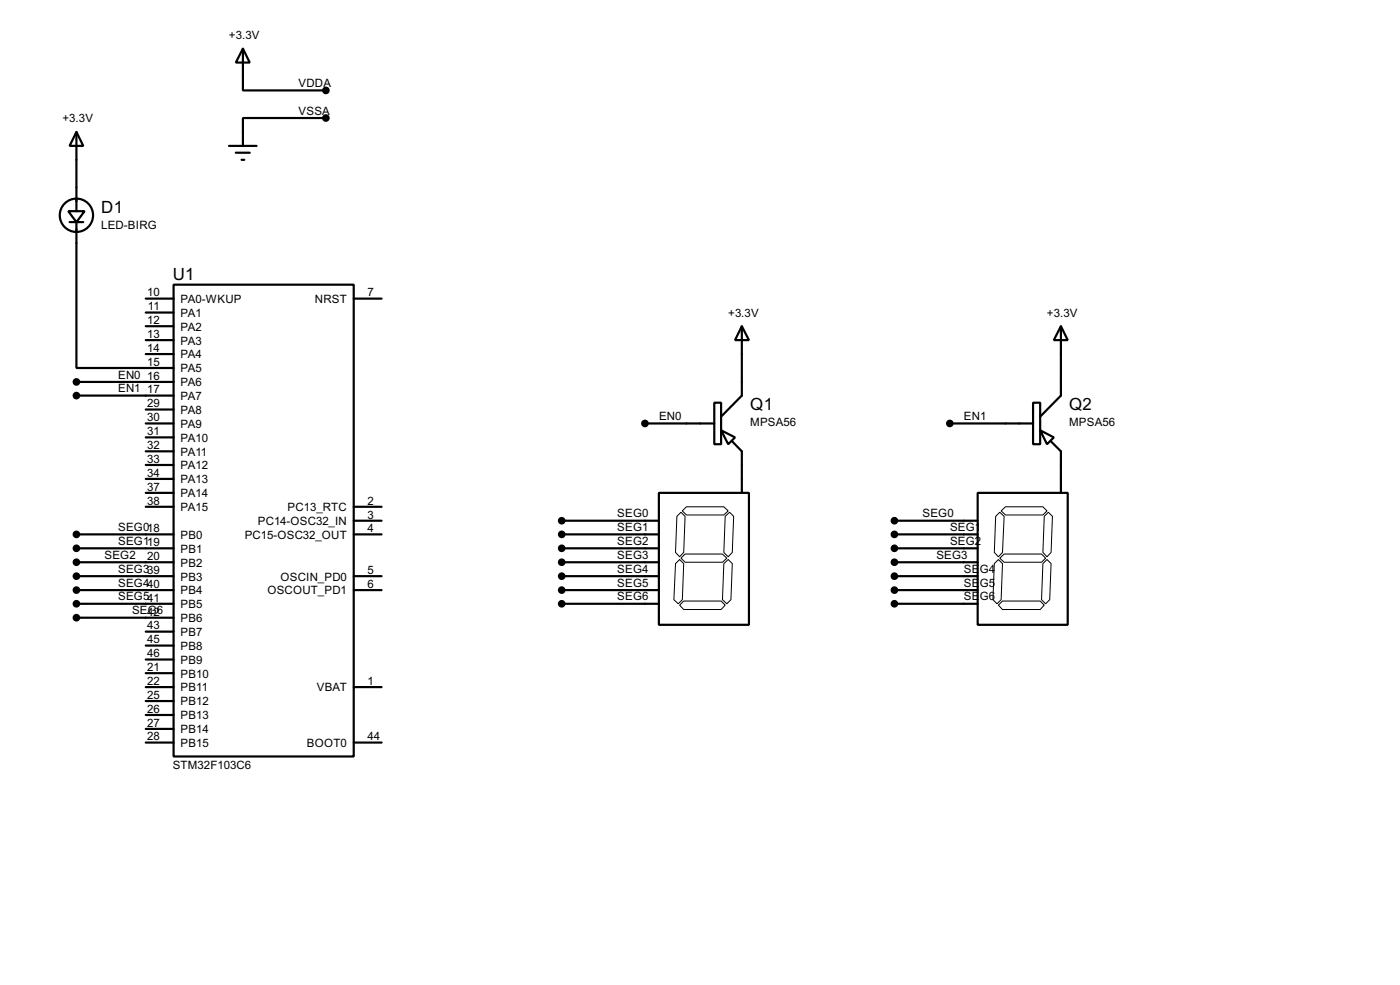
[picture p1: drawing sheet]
<svg xmlns="http://www.w3.org/2000/svg" width="256mm" height="180mm" viewBox="0 0 256 180" stroke-linecap="round" stroke-linejoin="round" font-family="sans-serif">
<g fill="none" stroke="#000" stroke-width=".4">
<path d="M44.5 8.9l1.3 2.6h-2.6zM44.5 8.9v7.7h15.2M12.5 38.7h3l-1.5 2zM14 24.2l1.3 2.5h-2.5zM14 24.2v14.5M42 26.7h5M43.2 28h2.6M44.3 29.3h.5M59.7 21.6h-15.2v5.1M12.8 40.7h2.5M14 40.7v26.7h17.8M26.7 54.7h5.1"/>
<path d="M26.7 59.7h5.1M26.7 57.2h5.1M31.8 52.1h33v86.4h-33zM64.8 54.7h5.1M135.9 59.7l1.3 2.6h-2.5zM135.9 59.7v12.7l-3.8 3.9M194.4 59.7l1.2 2.6h-2.5zM194.4 59.7v12.7l-3.8 3.9M14 69.9h17.8M14 72.4h17.8M26.7 77.5h5.1M26.7 62.3h5.1"/>
<path d="M26.7 64.8h5.1M26.7 75h5.1M118.2 77.5h12.7M130.9 73.7h1.2v7.6h-1.2zM132.1 78.8l2.6 1.3-1.3 1.2zM174 77.5h15.3M189.3 73.7h1.3v7.6h-1.3zM190.6 78.8l2.5 1.3-1.3 1.2zM14 97.8h17.8M26.7 80.1h5.1M26.7 82.6h5.1M26.7 85.1h5.1"/>
<path d="M26.7 87.7h5.1M26.7 90.2h5.1M26.7 92.8h5.1M64.8 97.8h5.1M64.8 95.3h5.1M64.8 92.8h5.1M102.9 97.8h17.8M102.9 95.3h17.8M120.7 90.2h16.5v24.2h-16.5zM134.2 80.8l1.7 1.8v7.6M163.9 97.8h15.2M163.9 95.3h15.2"/>
<path d="M179.1 90.2h16.5v24.2h-16.5zM192.6 80.8l1.8 1.8v7.6M14 100.4h17.8M14 102.9h17.8M14 105.5h17.8M14 108h17.8M14 110.5h17.8M14 113.1h17.8M26.7 118.2h5.1M26.7 115.6h5.1M64.8 105.5h5.1M64.8 108h5.1"/>
<path d="M102.9 100.4h17.8M102.9 102.9h17.8M102.9 105.5h17.8M102.9 108h17.8M102.9 110.5h17.8M163.9 100.4h15.2M163.9 102.9h15.2M163.9 105.5h15.2M163.9 108h15.2M163.9 110.5h15.2M26.7 135.9h5.1M26.7 120.7h5.1"/>
<path d="M26.7 123.2h5.1M26.7 125.8h5.1M26.7 128.3h5.1M26.7 130.9h5.1M26.7 133.4h5.1M64.8 135.9h5.1M64.8 125.8h5.1"/>
<circle cx="14" cy="39.4" r="3.1"/>
</g>
<g fill="#000" stroke="#000" stroke-width=".4">
<circle cx="59.7" cy="16.6" r=".5"/>
<circle cx="59.7" cy="21.6" r=".5"/>
<circle cx="14" cy="69.9" r=".5"/>
<circle cx="14" cy="72.4" r=".5"/>
<circle cx="118.1" cy="77.5" r=".5"/>
<circle cx="174" cy="77.5" r=".5"/>
<circle cx="14" cy="97.8" r=".5"/>
<circle cx="102.9" cy="95.3" r=".5"/>
<circle cx="102.9" cy="97.8" r=".5"/>
<circle cx="163.8" cy="95.3" r=".5"/>
<circle cx="163.8" cy="97.8" r=".5"/>
<circle cx="14" cy="110.5" r=".5"/>
<circle cx="14" cy="113.1" r=".5"/>
<circle cx="14" cy="102.9" r=".5"/>
<circle cx="14" cy="105.5" r=".5"/>
<circle cx="14" cy="108" r=".5"/>
<circle cx="14" cy="100.4" r=".5"/>
<circle cx="102.9" cy="105.5" r=".5"/>
<circle cx="102.9" cy="110.5" r=".5"/>
<circle cx="102.9" cy="102.9" r=".5"/>
<circle cx="102.9" cy="108" r=".5"/>
<circle cx="102.9" cy="100.4" r=".5"/>
<circle cx="163.8" cy="102.9" r=".5"/>
<circle cx="163.8" cy="110.5" r=".5"/>
<circle cx="163.8" cy="105.5" r=".5"/>
<circle cx="163.8" cy="108" r=".5"/>
<circle cx="163.8" cy="100.4" r=".5"/>
</g>
<g fill="none" stroke="#000" stroke-width=".18">
<path d="M124 94.5l.8-.7 .7 .7-.2 6.6-.8 .8-.7-.8zM125 93.5l.8-.7h6.8l.8 .7-.8 .8h-6.8zM132.9 94.5l.8-.7 .7 .7-.2 6.6-.8 .8-.8-.8zM182.4 94.5l.8-.7 .8 .7-.3 6.6-.8 .8-.7-.8zM183.4 93.5l.8-.7h6.9l.7 .7-.7 .8h-6.9zM191.3 94.5l.8-.7 .7 .7-.2 6.6-.8 .8-.7-.8zM123.8 103.2l.7-.8 .8 .8-.3 6.6-.7 .7-.8-.7zM124.5 110.8l.8-.8h6.8l.8 .8-.8 .8h-6.8zM124.8 102.2l.7-.8h6.9l.8 .8-.8 .7h-6.9zM132.6 103.2l.8-.8 .8 .8-.3 6.6-.7 .7-.8-.7zM182.2 103.2l.7-.8 .8 .8-.3 6.6-.7 .7-.8-.7zM182.9 110.8l.8-.8h6.9l.7 .8-.7 .8h-6.9z"/>
<path d="M183.2 102.2l.8-.8h6.8l.8 .8-.8 .7h-6.8zM191.1 103.2l.7-.8 .8 .8-.3 6.6-.7 .7-.8-.7z"/>
</g>
<g font-size="3.5">
<text x="18.6" y="39.1">D1</text>
<text x="31.7" y="51.3">U1</text>
<text x="137.5" y="75.1">Q1</text>
<text x="195.9" y="75.1">Q2</text>
</g>
<g font-size="2.4">
<text x="42" y="7.2">+3.3V</text>
<text x="54.7" y="15.9">VDDA</text>
<text x="11.5" y="22.4">+3.3V</text>
<text x="54.7" y="21">VSSA</text>
<text x="18.5" y="42">LED-BIRG</text>
<text x="27" y="54.3">10</text>
<text x="27" y="59.3">12</text>
<text x="27.1" y="56.8">11</text>
<text x="33.1" y="55.4">PA0-WKUP</text>
<text x="33.1" y="58">PA1</text>
<text x="57.7" y="55.4">NRST</text>
<text x="67.4" y="54.3">7</text>
<text x="133.4" y="58">+3.3V</text>
<text x="191.8" y="58">+3.3V</text>
<text x="27" y="61.9">13</text>
<text x="27" y="64.4">14</text>
<text x="33.1" y="60.5">PA2</text>
<text x="33.1" y="63.1">PA3</text>
<text x="33.1" y="65.6">PA4</text>
<text x="21.6" y="69.3">EN0</text>
<text x="21.6" y="71.8">EN1</text>
<text x="27" y="67">15</text>
<text x="27" y="69.5">16</text>
<text x="27" y="72">17</text>
<text x="33.1" y="68.1">PA5</text>
<text x="33.1" y="70.7">PA6</text>
<text x="27" y="74.6">29</text>
<text x="27" y="77.1">30</text>
<text x="33.1" y="73.2">PA7</text>
<text x="33.1" y="75.8">PA8</text>
<text x="120.7" y="76.9">EN0</text>
<text x="176.6" y="76.9">EN1</text>
<text x="27" y="79.7">31</text>
<text x="27" y="82.2">32</text>
<text x="33.1" y="78.3">PA9</text>
<text x="33.1" y="80.8">PA10</text>
<text x="33.1" y="83.4">PA11</text>
<text x="137.4" y="78.1">MPSA56</text>
<text x="195.8" y="78.1">MPSA56</text>
<text x="27" y="84.7">33</text>
<text x="27" y="87.3">34</text>
<text x="27" y="89.8">37</text>
<text x="33.1" y="85.9">PA12</text>
<text x="33.1" y="88.5">PA13</text>
<text x="27" y="92.4">38</text>
<text x="33.1" y="91">PA14</text>
<text x="33.1" y="93.6">PA15</text>
<text x="52.7" y="93.6">PC13_RTC</text>
<text x="67.4" y="92.4">2</text>
<text x="67.4" y="94.9">3</text>
<text x="113.1" y="94.7">SEG0</text>
<text x="169" y="94.7">SEG0</text>
<text x="21.6" y="97.2">SEG018</text>
<text x="21.6" y="99.8">SEG119</text>
<text x="33.1" y="98.6">PB0</text>
<text x="33.1" y="101.2">PB1</text>
<text x="44.8" y="98.6">PC15-OSC32_OUT</text>
<text x="47.2" y="96.1">PC14-OSC32_IN</text>
<text x="67.4" y="97.4">4</text>
<text x="113.1" y="97.2">SEG1</text>
<text x="113.1" y="99.8">SEG2</text>
<text x="174" y="97.2">SEG1</text>
<text x="174" y="99.8">SEG2</text>
<text x="19.1" y="102.3">SEG2</text>
<text x="21.6" y="104.9">SEG339</text>
<text x="21.6" y="107.4">SEG440</text>
<text x="27" y="102.5">20</text>
<text x="33.1" y="103.7">PB2</text>
<text x="33.1" y="106.3">PB3</text>
<text x="51.4" y="106.3">OSCIN_PD0</text>
<text x="67.4" y="105.1">5</text>
<text x="67.4" y="107.6">6</text>
<text x="113.1" y="102.3">SEG3</text>
<text x="113.1" y="104.9">SEG4</text>
<text x="113.1" y="107.4">SEG5</text>
<text x="171.5" y="102.3">SEG3</text>
<text x="176.6" y="104.9">SE</text>
<text x="176.6" y="107.4">SE</text>
<text x="179.5" y="104.9">G4</text>
<text x="179.5" y="107.4">G5</text>
<text x="21.6" y="109.9">SEG541</text>
<text x="24.2" y="112.5">SE4G26</text>
<text x="33.1" y="108.8">PB4</text>
<text x="33.1" y="111.3">PB5</text>
<text x="33.1" y="113.9">PB6</text>
<text x="49" y="108.8">OSCOUT_PD1</text>
<text x="113.1" y="109.9">SEG6</text>
<text x="176.6" y="109.9">SE</text>
<text x="179.5" y="109.9">G6</text>
<text x="27" y="117.8">45</text>
<text x="27" y="115.2">43</text>
<text x="33.1" y="119">PB8</text>
<text x="33.1" y="116.4">PB7</text>
<text x="27" y="120.3">46</text>
<text x="27" y="122.8">21</text>
<text x="27" y="125.4">22</text>
<text x="33.1" y="121.5">PB9</text>
<text x="33.1" y="124">PB10</text>
<text x="67.4" y="125.4">1</text>
<text x="27" y="127.9">25</text>
<text x="27" y="130.5">26</text>
<text x="33.1" y="126.6">PB11</text>
<text x="33.1" y="129.1">PB12</text>
<text x="33.1" y="131.7">PB13</text>
<text x="58" y="126.6">VBAT</text>
<text x="27" y="133">27</text>
<text x="27" y="135.5">28</text>
<text x="33.1" y="134.2">PB14</text>
<text x="33.1" y="136.7">PB15</text>
<text x="56.2" y="136.7">BOOT0</text>
<text x="67.4" y="135.5">44</text>
<text x="31.6" y="140.7">STM32F103C6</text>
</g>
</svg>
